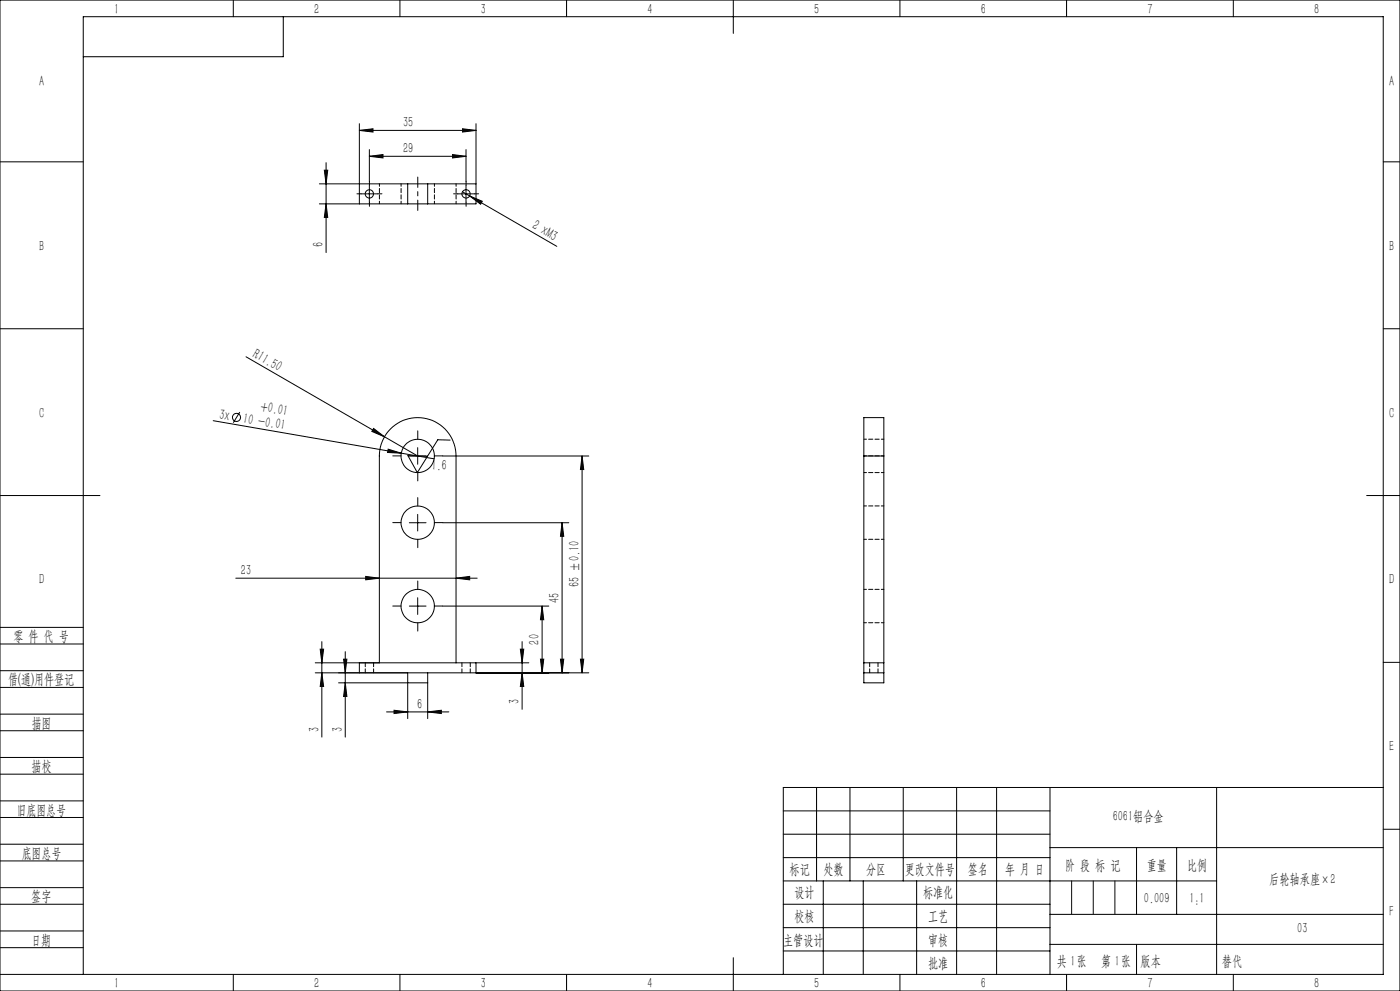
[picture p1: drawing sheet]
<svg xmlns="http://www.w3.org/2000/svg" width="420mm" height="297mm" viewBox="0 0 420 297" stroke-linecap="round" stroke-linejoin="round" font-family="sans-serif">
<g fill="none" stroke="#000" stroke-width=".3">
<path d="M0 0h420v297h-420zM70 0v5M85 5v12h-60M120 0v5M170 0v5M220 0v10M270 0v5M320 0v5M370 0v5M107.8 39.1l4.1-.5v1zM107.8 37.1v24M107.8 39.1h35"/>
<path d="M138.7 38.6l4.1 .5-4.1 .5zM142.8 37.1v24h-47M0 48.5h25M95.8 55.1h47M97.3 51h1l-.5 4.1zM97.8 48.8v26.9M108.3 58.1h5M110.8 55.6v5M110.8 46.8l4.1-.5v1zM110.8 44.8v9.6M110.8 46.8h29M122.3 55.1v6"/>
<path d="M128.3 55.1v6M135.7 46.3l4.1 .5-4.1 .5zM137.3 58.1h5M138.7 57.5l2.2 1.2M139.8 55.6v5M139.8 44.8v9.6M140.9 58.7l3.8 1.6-.5 .9zM140.9 58.7l26.1 15.1M415 48.5h5M97.8 61.1l.5 4.1h-1zM0 98.5h25M415 98.5h5"/>
<path d="M73.8 106.9l51.5 29.8M64 126.1l56.4 9.7M71.9 123.5l-1.9 3.2M112.1 128.4l3.3 2.5-3.9-1.6zM116.5 134.6l3.9 1.2-4.1-.2zM120.4 135.8l9.8 1.7M122.8 136.7h5M125.3 134.2v4.9M132.8 136.7h43.8M135 131.9l-3.7-.1-6.1 9.8-2.8-5 5.9 .1M174.6 136.7v64.9M174.6 136.7l.5 4h-1z"/>
<path d="M259.2 136.7v-11.5h5.9v11.5M259.2 136.7h5.9M259.2 136.7v67.9h5.9v-67.9M0 148.5h30M122.8 156.7h5M125.3 154.2v4.9M132.8 156.7h37.8M168.6 156.7v44.9M168.6 156.7l.5 4h-1zM410 148.5h10M70.7 173.3h72.5M109.7 172.8l4.1 .5-4.1 .5z"/>
<path d="M125.3 179.1v5M136.8 173.3l4.1-.5v1zM0 193h25M0 188h25M94.6 198.6h64M96.1 194.6h1l-.5 4zM96.6 192.3v28.6M103.1 197.6h1l-.5 4zM103.6 195.3v25.6M107.8 198.6v3M113.8 198.6v-61.9a11.5 11.5 0 0 1 11.5-11.5 11.5 11.5 0 0 1 11.5 11.5v61.9M122.8 181.6h5"/>
<path d="M132.8 181.6h31.8M142.8 198.6v3M156.1 194.6h1l-.5 4zM156.6 192.3v20.3M162.1 197.6h1l-.5 4zM162.6 181.6v20M162.6 181.6l.5 4.1h-1zM168.1 197.6h1l-.5 4zM174.1 197.6h1l-.5 4zM259.2 198.6h5.9M415 198.5h5M0 206h25"/>
<path d="M0 201h25M0 219h25M0 214h25M94.6 201.6h82M96.6 201.6l.5 4.1h-1zM103.6 204.6l.5 4.1h-1zM116 213.4h18.7M118.2 212.9l4.1 .5-4.1 .5zM122.3 201.6v13.8M128.3 201.6v13.8M128.3 204.6h-26.7M128.3 213.4l4.1-.5v1z"/>
<path d="M156.6 201.6l.5 4.1h-1zM259.2 201.6h5.9M0 232h25M0 227h25M245 236v28M255 236v28M271 236v28M287 236v56M299 236v56M315 236v56M365 236v56M415 236h-180v56"/>
<path d="M0 245h25M0 240h25M0 258h25M0 253h25M235 243h80M235 250h80M235 257h80M315 254h100M341 254v20M353 254v20M415 248.5h5M0 271h25"/>
<path d="M0 266h25M0 279h25M235 271h80M235 264h130M235 278h80M247 264v28M259 264v28M275 264v28M315 274h100M0 284h25M0 292h415v-287h-390v287M70 292v5"/>
<path d="M120 292v5M170 292v5M220 287v10M235 285h80M270 292v5M315 283h100M320 292v5M370 292v5"/>
<circle cx="110.8" cy="58.1" r="1.25"/>
<circle cx="139.8" cy="58.1" r="1.24"/>
<circle cx="70.9" cy="125.1" r="1.22"/>
<circle cx="125.3" cy="136.6" r="5"/>
<circle cx="125.3" cy="156.6" r="5"/>
<circle cx="125.3" cy="181.7" r="5"/>
</g>
<g fill="none" stroke="#000" stroke-width=".3" stroke-dasharray="30.5 1.3 1.3 1.3">
<path d="M108.3 58.1h-1.2M110.8 55.6v-1.3M113.3 58.1h1.3M137.3 58.1h-1.2M139.8 55.6v-1.3M142.3 58.1h1.3M110.8 60.6v1.2M139.8 60.6v1.2M120.3 136.6h-2.5M125.3 131.6v-2.5M130.3 136.6h2.5M120.3 156.6h-2.5"/>
<path d="M125.3 141.6v2.5M125.3 151.6v-2.5M130.3 156.6h2.5M125.3 176.6v-2.5M125.3 161.6v2.5M120.3 181.6h-2.5M125.3 186.6v2.5M130.3 181.6h2.5"/>
</g>
<path d="M125.3 53.1v10" fill="none" stroke="#000" stroke-width=".3" stroke-dasharray="30.5 1.3 1.3 1.3" stroke-dashoffset="27.4"/>
<path d="M321.5 264v10M328 264v10M334.5 264v10M341 283v9" fill="none" stroke="#0a0605" stroke-width=".3"/>
<g fill="#000">
<path d="M140.9 58.7l3.8 1.6-.5 .9zM112.1 128.4l3.3 2.5-3.9-1.6zM116.5 134.6l3.9 1.2-4.1-.2z"/>
<path d="M107.8 39.1l4.1-.5v1zM138.7 38.6l4.1 .5-4.1 .5z"/>
<path d="M97.3 51h1l-.5 4.1zM97.8 61.1l.5 4.1h-1z"/>
<path d="M109.7 172.8l4.1 .5-4.1 .5zM136.8 173.3l4.1-.5v1z"/>
<path d="M103.1 197.6h1l-.5 4zM103.6 204.6l.5 4.1h-1z"/>
<path d="M118.2 212.9l4.1 .5-4.1 .5zM128.3 213.4l4.1-.5v1zM110.8 46.8l4.1-.5v1zM135.7 46.3l4.1 .5-4.1 .5z"/>
<path d="M156.6 201.6l.5 4.1h-1zM156.1 194.6h1l-.5 4zM162.1 197.6h1l-.5 4zM162.6 181.6l.5 4.1h-1zM168.1 197.6h1l-.5 4zM168.6 156.7l.5 4h-1zM174.1 197.6h1l-.5 4zM174.6 136.7l.5 4h-1zM96.6 201.6l.5 4.1h-1zM96.1 194.6h1l-.5 4z"/>
</g>
<path d="M109.6 198.6v3M138.6 198.6v3M260.9 198.6v3M112.1 201.6v-3M141.1 201.6v-3M263.4 201.6v-3" fill="none" stroke="#000" stroke-width=".3" stroke-dasharray="1.3 .6" stroke-dashoffset=".1"/>
<path d="M113.8 55.1v6M120.3 55.1v6M136.8 55.1v6M130.3 61.1v-6M265.2 136.6h-6M265.2 131.6h-6M259.2 141.6h6M265.2 151.6h-6M259.2 161.6h6M265.2 176.6h-6M259.2 186.6h6" fill="none" stroke="#000" stroke-width=".3" stroke-dasharray="1.3 .6" stroke-dashoffset=".5"/>
<g font-size="4.4">
<text x="34.2" y="4.1">1</text>
<text x="94.2" y="4.1">2</text>
<text x="144.2" y="4.1">3</text>
<text x="194.2" y="4.1">4</text>
<text x="244.2" y="4.1">5</text>
<text x="294.2" y="4.1">6</text>
<text x="344.2" y="4.1">7</text>
<text x="394.2" y="4.1">8</text>
<text x="11.7" y="25.9">A</text>
<text x="416.7" y="25.9">A</text>
<text x="120.9" y="38.2">35</text>
<text x="120.9" y="46">29</text>
<text x="159.4" y="68.4" transform="rotate(30 159.4 68.4)">2 xM3</text>
<text x="11.7" y="75.1">B</text>
<text x="97" y="74.2" transform="rotate(-90 97 74.2)">6</text>
<text x="416.7" y="75.1">B</text>
<text x="75.6" y="106.9" transform="rotate(30 75.6 106.9)">R11.50</text>
<text x="11.7" y="125.1">C</text>
<text x="65.6" y="125.5" transform="rotate(10 65.6 125.5)">3x</text>
<text x="78" y="123.2" transform="rotate(10 78 123.2)">+0.01</text>
<text x="416.7" y="125.1">C</text>
<text x="72.7" y="126.7" transform="rotate(10 72.7 126.7)">10 -0.01</text>
<text x="129.4" y="140.9" transform="rotate(1 129.4 140.9)">1.6</text>
<text x="72.3" y="172.4">23</text>
<text x="11.7" y="175.1">D</text>
<text x="173.8" y="175.9" transform="rotate(-90 173.8 175.9)">65 ±0.10</text>
<text x="416.7" y="175.1">D</text>
<text x="167.8" y="180.7" transform="rotate(-90 167.8 180.7)">45</text>
<text x="4" y="192">零 件 代 号</text>
<text x="161.8" y="193.2" transform="rotate(-90 161.8 193.2)">20</text>
<text x="2.5" y="205.1">借(通)用件登记</text>
<text x="125.2" y="212.5">6</text>
<text x="155.8" y="211" transform="rotate(-90 155.8 211)">3</text>
<text x="9.5" y="218.1">描图</text>
<text x="95.7" y="219.3" transform="rotate(-90 95.7 219.3)">3</text>
<text x="102.7" y="219.3" transform="rotate(-90 102.7 219.3)">3</text>
<text x="416.7" y="225.1">E</text>
<text x="9.5" y="231.1">描校</text>
<text x="5" y="244.2">旧底图总号</text>
<text x="333.8" y="246.2">6061铝合金</text>
<text x="6.5" y="257.2">底图总号</text>
<text x="236.9" y="261.9">标记</text>
<text x="247.1" y="261.9">处数</text>
<text x="259.9" y="261.9">分区</text>
<text x="271.5" y="261.9">更改文件号</text>
<text x="290.4" y="261.9">签名</text>
<text x="301.5" y="261.9">年 月 日</text>
<text x="319.5" y="260.6">阶 段 标 记</text>
<text x="344" y="260.6">重量</text>
<text x="356.1" y="260.6">比例</text>
<text x="238.3" y="268.9">设计</text>
<text x="276.9" y="268.9">标准化</text>
<text x="380.8" y="264.8">后轮轴承座×2</text>
<text x="9.4" y="270.1">签字</text>
<text x="343.2" y="270.7">0.009</text>
<text x="356.8" y="270.7">1:1</text>
<text x="416.8" y="274.4">F</text>
<text x="238.3" y="276.1">校核</text>
<text x="278.4" y="276">工艺</text>
<text x="389.2" y="279.6">03</text>
<text x="9.4" y="283.2">日期</text>
<text x="234.9" y="283.3">主管设计</text>
<text x="278.4" y="283.3">审核</text>
<text x="278.4" y="290.2">批准</text>
<text x="317.1" y="289.4">共 张</text>
<text x="321.1" y="289.4">1</text>
<text x="330.3" y="289.4">第 张</text>
<text x="334.5" y="289.4">1</text>
<text x="342.1" y="289.4">版本</text>
<text x="34.2" y="296.1">1</text>
<text x="94.2" y="296.1">2</text>
<text x="144.2" y="296.1">3</text>
<text x="194.2" y="296.1">4</text>
<text x="244.2" y="296.1">5</text>
<text x="294.2" y="296.1">6</text>
<text x="344.2" y="296.1">7</text>
<text x="394.2" y="296.1">8</text>
</g>
<text font-size="4.4" fill="#0a0605" x="366.6" y="289.4">替代</text>
</svg>
